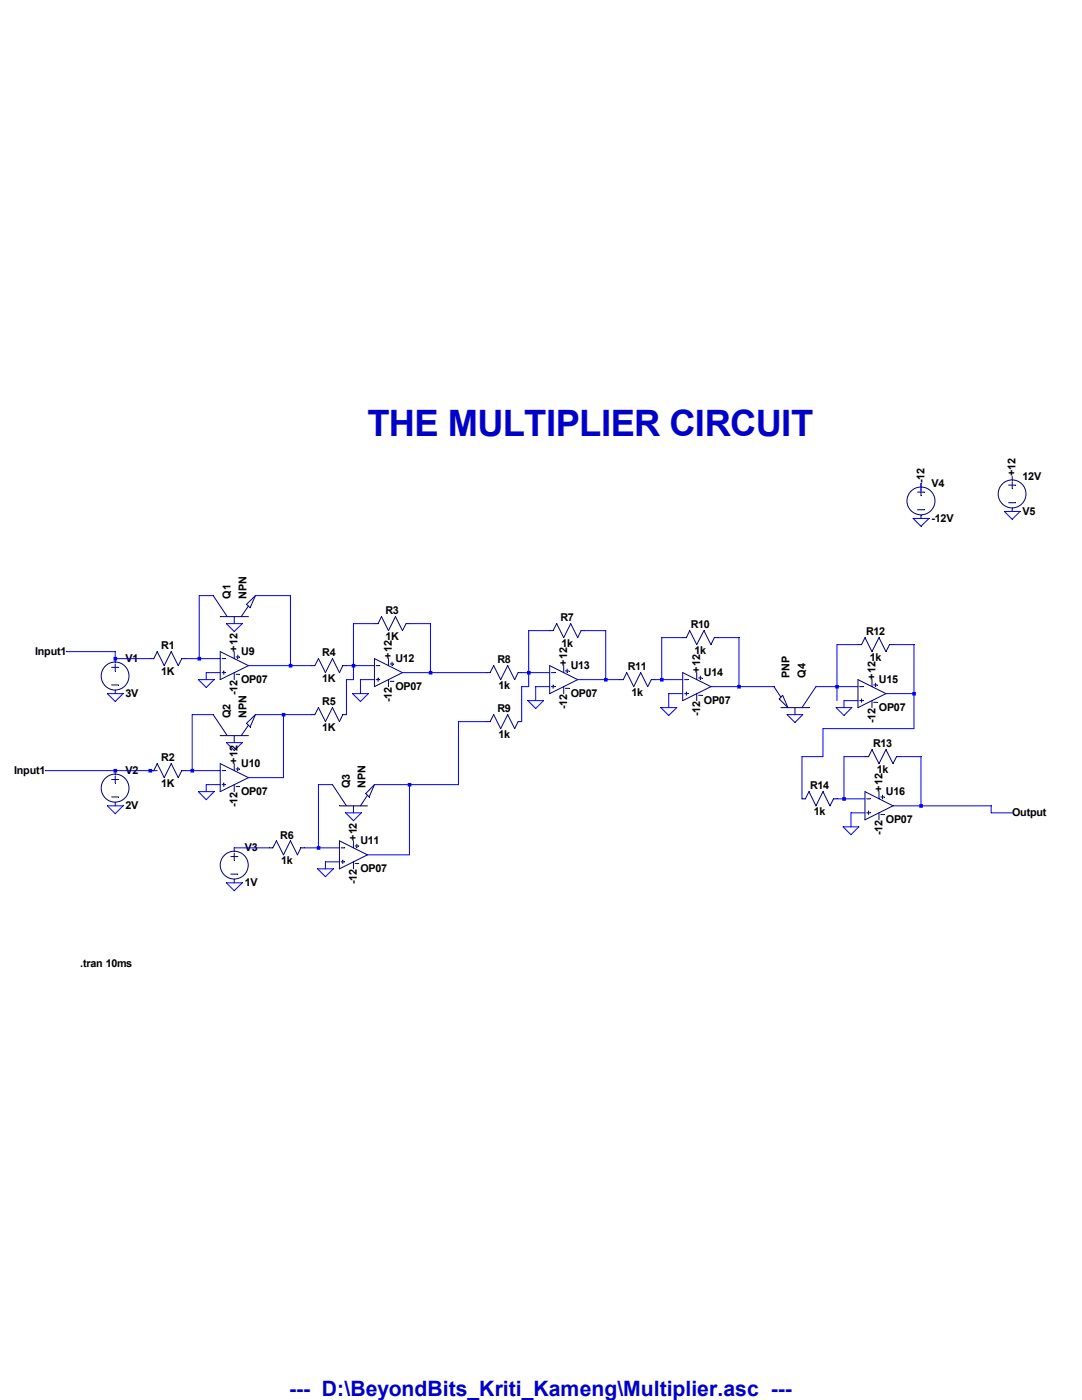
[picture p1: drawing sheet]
Version 4
SHEET 1 1964 824
WIRE 1648 -272 1648 -288
WIRE 32 -32 0 -32
WIRE 208 -32 128 -32
WIRE 400 32 352 32
WIRE 528 32 480 32
WIRE 800 48 752 48
WIRE 928 48 880 48
WIRE 1104 64 1056 64
WIRE 1232 64 1184 64
WIRE 1504 80 1456 80
WIRE 1632 80 1584 80
WIRE -192 96 -304 96
WIRE -192 112 -192 96
WIRE -112 112 -192 112
WIRE 0 112 0 -32
WIRE 0 112 -32 112
WIRE 48 112 0 112
WIRE 208 128 208 -32
WIRE 208 128 112 128
WIRE 256 128 208 128
WIRE 352 128 352 32
WIRE 352 128 336 128
WIRE 400 128 352 128
WIRE 48 144 16 144
WIRE 528 144 528 32
WIRE 528 144 464 144
WIRE 656 144 528 144
WIRE 752 144 752 48
WIRE 752 144 736 144
WIRE 800 144 752 144
WIRE 16 160 16 144
WIRE 352 160 352 128
WIRE 352 160 336 160
WIRE 400 160 368 160
WIRE 928 160 928 48
WIRE 928 160 864 160
WIRE 960 160 928 160
WIRE 1056 160 1056 64
WIRE 1056 160 1040 160
WIRE 1104 160 1056 160
WIRE 752 176 752 144
WIRE 752 176 736 176
WIRE 800 176 768 176
WIRE 1232 176 1232 64
WIRE 1232 176 1168 176
WIRE 1312 176 1232 176
WIRE 1456 176 1456 80
WIRE 1456 176 1408 176
WIRE 1504 176 1456 176
WIRE 368 192 368 160
WIRE 1104 192 1072 192
WIRE 1632 192 1632 80
WIRE 1632 192 1568 192
WIRE 768 208 768 176
WIRE 1456 208 1456 176
WIRE 1504 208 1472 208
WIRE 1072 224 1072 192
WIRE 1472 224 1472 208
WIRE 32 240 -16 240
WIRE 192 240 128 240
WIRE 256 240 192 240
WIRE 336 240 336 160
WIRE 656 256 592 256
WIRE 736 256 736 176
WIRE 1632 272 1632 192
WIRE 1632 272 1424 272
WIRE 1424 336 1424 272
WIRE 1424 336 1376 336
WIRE 1520 336 1472 336
WIRE 1648 336 1600 336
WIRE -192 368 -352 368
WIRE -112 368 -192 368
WIRE -96 368 -112 368
WIRE -16 368 -16 240
WIRE -16 368 -32 368
WIRE 48 368 -16 368
WIRE 192 384 192 240
WIRE 192 384 112 384
WIRE 48 400 16 400
WIRE 304 400 272 400
WIRE 480 400 400 400
WIRE 592 400 592 256
WIRE 592 400 480 400
WIRE 16 416 16 400
WIRE 1376 432 1376 336
WIRE 1472 432 1472 336
WIRE 1472 432 1456 432
WIRE 1520 432 1472 432
WIRE 1648 448 1648 336
WIRE 1648 448 1584 448
WIRE 1808 448 1648 448
WIRE 1520 464 1488 464
WIRE 1808 464 1808 448
WIRE 1856 464 1808 464
WIRE 1488 496 1488 464
WIRE 160 544 80 544
WIRE 272 544 272 400
WIRE 272 544 240 544
WIRE 320 544 272 544
WIRE 480 560 480 400
WIRE 480 560 384 560
WIRE 320 576 288 576
WIRE 288 592 288 576
FLAG 80 32 0
FLAG 80 304 0
FLAG 16 160 0
FLAG 16 416 0
FLAG -192 192 0
FLAG -192 448 0
FLAG 368 192 0
FLAG 352 464 0
FLAG 288 592 0
FLAG 80 624 0
FLAG 768 208 0
FLAG 1072 224 0
FLAG 1360 240 0
FLAG 1472 224 0
FLAG 1488 496 0
FLAG 1856 464 Output
FLAG -304 96 Input1
FLAG -352 368 Input1
FLAG 1648 -208 0
FLAG 1856 -224 0
FLAG 1856 -304 +12
FLAG 1536 160 +12
FLAG 1552 416 +12
FLAG 1136 144 +12
FLAG 832 128 +12
FLAG 432 112 +12
FLAG 80 96 +12
FLAG 80 352 +12
FLAG 352 528 +12
FLAG 1648 -288 -12
FLAG 80 160 -12
FLAG 432 176 -12
FLAG 80 416 -12
FLAG 352 592 -12
FLAG 832 192 -12
FLAG 1136 208 -12
FLAG 1536 224 -12
FLAG 1552 480 -12
SYMBOL voltage -192 96 R0
WINDOW 123 0 0 Left 2
WINDOW 39 0 0 Left 2
SYMATTR InstName V1
SYMATTR Value 3V
SYMBOL voltage -192 352 R0
WINDOW 123 0 0 Left 2
WINDOW 39 0 0 Left 2
SYMATTR InstName V2
SYMATTR Value 2V
SYMBOL res -16 96 R90
WINDOW 0 0 56 VBottom 2
WINDOW 3 32 56 VTop 2
SYMATTR InstName R1
SYMATTR Value 1K
SYMBOL res -16 352 R90
WINDOW 0 0 56 VBottom 2
WINDOW 3 32 56 VTop 2
SYMATTR InstName R2
SYMATTR Value 1K
SYMBOL res 496 16 R90
WINDOW 0 0 56 VBottom 2
WINDOW 3 32 56 VTop 2
SYMATTR InstName R3
SYMATTR Value 1K
SYMBOL res 352 112 R90
WINDOW 0 0 56 VBottom 2
WINDOW 3 32 56 VTop 2
SYMATTR InstName R4
SYMATTR Value 1K
SYMBOL res 352 224 R90
WINDOW 0 0 56 VBottom 2
WINDOW 3 32 56 VTop 2
SYMATTR InstName R5
SYMATTR Value 1K
SYMBOL voltage 80 528 R0
WINDOW 123 0 0 Left 2
WINDOW 39 0 0 Left 2
SYMATTR InstName V3
SYMATTR Value 1V
SYMBOL res 256 528 R90
WINDOW 0 0 56 VBottom 2
WINDOW 3 32 56 VTop 2
SYMATTR InstName R6
SYMATTR Value 1k
SYMBOL res 896 32 R90
WINDOW 0 0 56 VBottom 2
WINDOW 3 32 56 VTop 2
SYMATTR InstName R7
SYMATTR Value 1k
SYMBOL res 752 128 R90
WINDOW 0 0 56 VBottom 2
WINDOW 3 32 56 VTop 2
SYMATTR InstName R8
SYMATTR Value 1k
SYMBOL res 752 240 R90
WINDOW 0 0 56 VBottom 2
WINDOW 3 32 56 VTop 2
SYMATTR InstName R9
SYMATTR Value 1k
SYMBOL res 1200 48 R90
WINDOW 0 0 56 VBottom 2
WINDOW 3 32 56 VTop 2
SYMATTR InstName R10
SYMATTR Value 1k
SYMBOL res 1056 144 R90
WINDOW 0 0 56 VBottom 2
WINDOW 3 32 56 VTop 2
SYMATTR InstName R11
SYMATTR Value 1k
SYMBOL res 1600 64 R90
WINDOW 0 0 56 VBottom 2
WINDOW 3 32 56 VTop 2
SYMATTR InstName R12
SYMATTR Value 1k
SYMBOL res 1616 320 R90
WINDOW 0 0 56 VBottom 2
WINDOW 3 32 56 VTop 2
SYMATTR InstName R13
SYMATTR Value 1k
SYMBOL res 1472 416 R90
WINDOW 0 0 56 VBottom 2
WINDOW 3 32 56 VTop 2
SYMATTR InstName R14
SYMATTR Value 1k
SYMBOL npn 32 32 R270
SYMATTR InstName Q1
SYMBOL npn 32 304 R270
SYMATTR InstName Q2
SYMBOL npn 304 464 R270
SYMATTR InstName Q3
SYMBOL pnp 1408 240 M270
SYMATTR InstName Q4
SYMBOL Opamps\\OP07 80 64 R0
SYMATTR InstName U9
SYMBOL Opamps\\OP07 80 320 R0
SYMATTR InstName U10
SYMBOL Opamps\\OP07 352 496 R0
SYMATTR InstName U11
SYMBOL Opamps\\OP07 432 80 R0
SYMATTR InstName U12
SYMBOL Opamps\\OP07 832 96 R0
SYMATTR InstName U13
SYMBOL Opamps\\OP07 1136 112 R0
SYMATTR InstName U14
SYMBOL Opamps\\OP07 1552 384 R0
SYMATTR InstName U16
SYMBOL Opamps\\OP07 1536 128 R0
SYMATTR InstName U15
SYMBOL voltage 1648 -304 R0
WINDOW 123 0 0 Left 2
WINDOW 39 0 0 Left 2
SYMATTR InstName V4
SYMATTR Value -12V
SYMBOL voltage 1856 -320 R0
WINDOW 0 24 96 Left 2
WINDOW 3 24 16 Left 2
WINDOW 123 0 0 Left 2
WINDOW 39 0 0 Left 2
SYMATTR InstName V5
SYMATTR Value 12V
TEXT -272 808 Left 2 !.tran 10ms
TEXT 384 -424 Left 6 ;THE MULTIPLIER CIRCUIT
